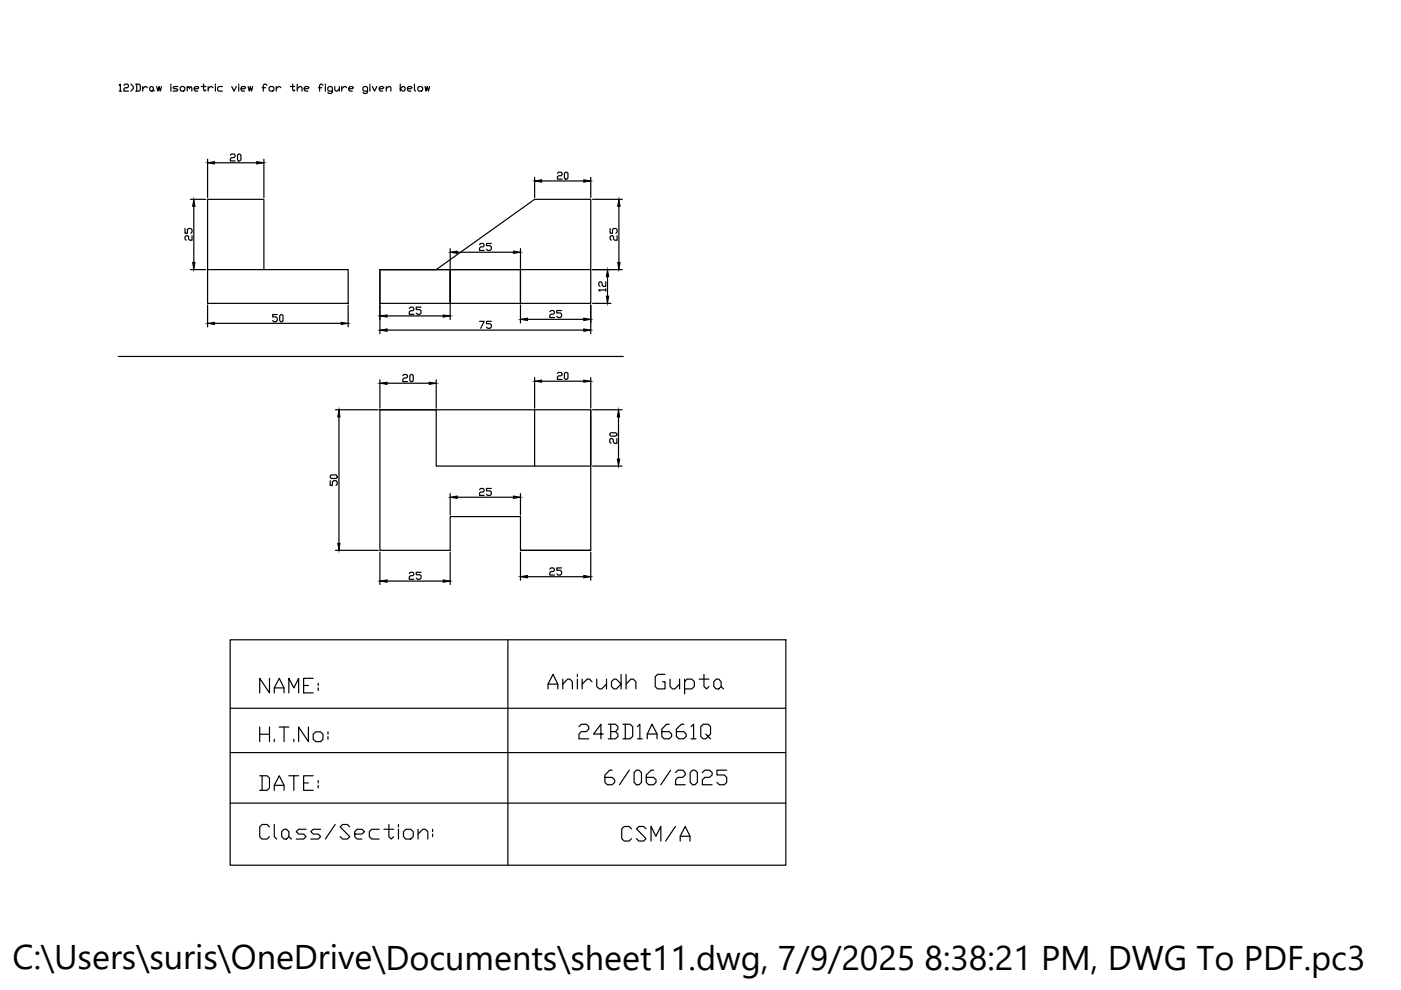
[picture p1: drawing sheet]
<svg xmlns="http://www.w3.org/2000/svg" width="297mm" height="210mm" viewBox="0 0 297 210" stroke-linecap="round" stroke-linejoin="round" font-family="sans-serif">
<!-- layer: 0 -->
<g fill="none" stroke="#000" stroke-width=".25">
<path d="M25.3 18.1l.2-.3v1.5M25.3 19.3h.5M26.3 18.1l.2-.3h.5l.2 .3-.2 .5h-.5l-.2 .2v.5h.9M27.8 17.8l.5 .5v.5l-.5 .5M28.8 17.8h.7l.2 .3v1l-.2 .2h-.7M29 17.8v1.5M30.3 18.3v1M31.2 18.6l-.4-.3-.5 .5M32 18.3h.2l.3 .3v.5l-.3 .2h-.2l-.3-.2v-.5zM32.5 19.1l.2 .2M33.2 18.3l.3 1 .2-1 .3 1 .2-1M36.2 17.8v.3"/>
<path d="M36.2 18.3v1M37.7 18.3h-.8l-.2 .3 .2 .2h.6l.2 .3-.2 .2h-.8M38.4 18.3h.5l.3 .3v.5l-.3 .2h-.5l-.2-.2v-.5zM39.7 18.6l.2-.3 .3 .5M39.7 18.3v1M40.2 18.6l.2-.3 .3 .3v.7M41.2 18.8h.7l.2-.2-.2-.3h-.5l-.2 .3v.5l.2 .2h.5M42.7 18.3h1M43.2 17.8v1.3l.2 .2 .3-.2M44.1 18.3v1M45.2 18.6l-.3-.3h-.3l-.5 .5M45.7 17.8v.3"/>
<path d="M45.7 18.3v1M47.1 18.3h-.7l-.3 .3v.5l.3 .2h.7M49.1 18.3l.5 1 .5-1M50.6 17.8v.3M50.6 18.3v1M51.1 18.8h.7l.3-.2-.3-.3h-.5l-.2 .3v.5l.2 .2h.5M52.6 18.3l.3 1 .2-1 .2 1 .3-1M55.6 18.6h.7M56.6 18.1l-.3-.3h-.2l-.3 .3v1.2M57.1 18.6l.2-.3h.5l.3 .3v.5l-.3 .2h-.5l-.2-.2zM58.6 18.3v1M59.5 18.6l-.2-.3h-.3l-.4 .5"/>
<path d="M61.5 18.3h1M62 17.8v1.3l.3 .2 .2-.2M63 18.8l.5-.5h.3l.2 .3v.7M63 17.8v1.5M64.5 18.8h.8l.2-.2-.2-.3h-.5l-.3 .3v.5l.3 .2h.5M67.5 18.6h.7M68.5 18.1l-.3-.3h-.2l-.2 .3v1.2M69 17.8v.3M69 18.3v1M70.5 19.3h-.7l-.3-.2v-.5l.3-.3h.4l.3 .3v1l-.3 .2h-.4l-.3-.2M71 18.3v.8l.2 .2h.3l.5-.5M72 18.3v1"/>
<path d="M72.5 18.3v1M73.5 18.6l-.3-.3h-.2l-.5 .5M73.9 18.8h.8l.3-.2-.3-.3h-.5l-.3 .3v.5l.3 .2h.5M77.9 19.3h-.7l-.3-.2v-.5l.3-.3h.5l.2 .3v1l-.2 .2h-.5l-.3-.2M78.4 17.8v.3M78.4 18.3v1M78.9 18.3l.5 1 .5-1M80.4 18.8h.7l.3-.2-.3-.3h-.4l-.3 .3v.5l.3 .2h.4M81.9 18.8l.5-.5h.3l.2 .3v.7M81.9 18.3v1M84.9 18.8l.5-.5h.2l.3 .3v.5l-.3 .2h-.2zM84.9 17.8v1.5"/>
<path d="M86.4 18.8h.7l.3-.2-.3-.3h-.5l-.2 .3v.5l.2 .2h.5M87.9 17.8v1.3l.2 .2M88.6 18.6l.2-.3h.6l.2 .3v.5l-.2 .2h-.6l-.2-.2zM90.1 18.3l.2 1 .3-1 .2 1 .3-1M44 33.8v8.1M45.5 34.5h8.9M48.8 32.9l.3-.2h.5l.3 .2v.3l-.3 .2h-.5l-.3 .3v.4h1.1M50.6 32.7h.2l.3 .2v1l-.3 .2h-.2l-.2-.2v-1zM56 33.8v8.1M113.4 37.6v4.3M114.8 38.4h9M118.2 36.8l.2-.3h.5l.3 .3v.2l-.3 .3h-.5l-.2 .2v.5h1"/>
<path d="M119.7 36.8l.2-.3h.3l.2 .3v.9l-.2 .3h-.3l-.2-.3zM125.3 37.6v4.3M39.2 48.4v1.1h.5v-.8l.3-.3h.5l.2 .3v.5l-.2 .3M40.4 57.2h3.2M40.4 42.3h3.2M40.7 50v.9h-.5l-.2-.2v-.5l-.3-.2-.5 .2v.5l.3 .2M41.1 43.7v11.9M44 57.2h29.8v7.1h-29.8zM44 57.2v-14.9h12v14.9M80.5 57.5v13.3M95.4 57.2h14.9v7.1M95.4 52.7v15"/>
<path d="M96.9 53.5h12M101.7 51.9l.2-.3h.5l.2 .3-.2 .4h-.5l-.2 .3v.5h.9M104.2 51.6h-1v.5h.7l.3 .2v.5l-.3 .3h-.5l-.2-.3M110.3 52.7v11.2M125.3 57.2h-44.8v7.1h44.8v-22h-11.9l-20.9 14.9h-12h14.9v7.1M125.6 57.2h6.3M125.6 42.3h6.3M128.4 59.7v1h-.5l-.2-.2v-.5l-.3-.3-.5 .3v.5l.3 .2M128.8 58.6v4.2M129.4 48.4v1.1h.5v-.8l.2-.3h.5l.2 .3v.5l-.2 .3M130.8 50v.9h-.5l-.2-.2v-.5l-.2-.2-.5 .2v.5l.2 .2M131.2 43.7v11.9"/>
<path d="M25.1 75.6h107.1M44 64.7v4.6M45.5 68.6h26.8M58.8 66.7h-1v.5h.7l.3 .3v.5l-.3 .2h-.5l-.2-.2M59.5 66.7l.5 .2v1.1l-.2 .2-.5-.2v-1.1zM73.8 64.7v4.6M82.1 70h41.7M82.1 67h11.9M85.4 79.6l.3-.2h.4l.3 .2v.3l-.3 .3h-.4l-.3 .2v.5h1M86.8 65.4l.2-.3h.5l.2 .3-.2 .5h-.5l-.2 .2v.5h.9M87.2 79.4h.2l.2 .2v1.1l-.2 .2h-.2l-.3-.2v-1.1zM89.3 65.1h-1v.5h.7l.3 .3v.5l-.3 .2h-.5l-.2-.2"/>
<path d="M101.7 68.1h.9l-.7 1.5M104.2 68.1h-1v.5h.7l.3 .3v.5l-.3 .2h-.5l-.2-.2M110.3 64.7v3.8M111.8 67.7h12M116.6 66.1l.2-.3h.5l.2 .3-.2 .5h-.5l-.2 .3v.4h.9M118.2 79.2l.2-.2h.5l.3 .2v.2l-.3 .3h-.5l-.2 .2v.5h1M119.1 65.8h-1v.6h.7l.3 .2v.5l-.3 .2h-.5l-.2-.2M119.7 79.2l.2-.2 .5 .2v1l-.2 .2h-.3l-.2-.2zM125.3 64.7v6.1M125.6 64.3h3.9M128.4 61.5h-1.5l.3 .2M128.4 61.2v.5"/>
<path d="M71.1 86.9h9.1M71.9 88.4v26.8M80.5 86.9h44.8v29.8h-15M80.5 86.9v29.8h14.9v-7.2h14.9v7.2h15M80.5 86.9h12v11.9h20.9M80.5 80.5v6M82.1 81.3h8.9M92.5 80.5v6M113.4 86.9v11.9h11.9v-11.9M113.4 80.1v6.4M114.8 80.8h9M125.3 80.1v6.4"/>
<path d="M125.6 86.9h6.3M125.6 98.8h6.3M129.3 92l.2-.2h1l.3 .4-.3 .3h-1zM130.8 93v1h-.5l-.3-.3v-.5l-.2-.2h-.3l-.2 .2v.5l.2 .3M131.1 88.4v8.9M70 101.9v1h.5v-.7l.2-.3h.5l.3 .3v.5l-.3 .2M70.2 100.7h1l.3 .2v.3l-.3 .2h-1l-.2-.2zM71.1 116.7h9.1M80.5 117.1v6.8M95.4 104.7v4.5M95.4 117.1v6.8M96.9 105.4h12"/>
<path d="M101.7 103.8l.2-.2h.5l.2 .2-.2 .5h-.5l-.2 .2v.5h.9M104.2 103.6h-1v.5h.7l.3 .2v.5l-.3 .2h-.5l-.2-.2M110.3 104.7v4.5M110.3 117.1v5.9M125.3 117.1v5.9M48.8 135.7h117.8v47.7h-117.8zM82.1 123.2h11.9M86.8 121.6l.2-.3h.5l.2 .3-.2 .5h-.5l-.2 .2v.5h.9M89.3 121.3h-1v.5h.7l.3 .3v.5l-.3 .2h-.5l-.2-.2M107.7 135.7v47.7M111.8 122.3h12M116.6 120.7l.2-.3h.5l.2 .3-.2 .5h-.5l-.2 .2v.5h.9"/>
<path d="M119.1 120.4h-1v.5h.7l.3 .3v.5l-.3 .2h-.5l-.2-.2M48.8 150.2h117.8M48.8 159.6h117.8M55.1 154.1v3.1M55.1 155.7h2M57.1 143.8v3.1l-2-3.1v3.1M57.1 154.1v3.1M58.2 146.9v-1l1-2.1 1 2.1v1M58.2 145.9h2M58.2 156.7v.5M59.2 154.1h2M60.2 154.1v3.1"/>
<path d="M61.2 146.9v-3.1l1.1 2.1 1-2.1v3.1M62.3 156.7v.5M64.4 145.3h1M65.4 154.1v3.1l-2.1-3.1v3.1M66.4 143.8h-2v3.1h2M66.4 155.7l.6-.5h1l.5 .5v1l-.5 .5h-1l-.6-.5zM67.5 144.8v.5M67.5 145.9v.5M69.5 155.2v.5M69.5 156.2v.5M48.8 170.3h117.8M55.1 164.5h1.5l.5 .5v2.1l-.5 .5h-1.5"/>
<path d="M55.6 164.5v3.1M57.1 175.3l-.5-.5h-1l-.5 .5v2.1l.5 .5h1l.5-.5M58.2 167.6v-1.1l1-2 1 2v1.1M58.2 174.8v2.6l.5 .5M58.2 166.5h2M59.7 176.3l.5-.5h.5l.5 .5v1.1l-.5 .5h-.5l-.5-.5zM61.2 164.5h2.1M61.2 177.4l.6 .5M62.3 164.5v3.1M64.4 166h1M64.9 175.8h-1.6l-.5 .5 .5 .5h1.1l.5 .6-.5 .5h-1.6M66.4 164.5h-2v3.1h2"/>
<path d="M67.5 165.5v.5M67.5 166.5v.6M68 175.8h-1.6l-.5 .5 .5 .5h1.1l.5 .6-.5 .5h-1.6M71.1 174.8l-2.1 3.1M74.2 175.3l-.6-.5h-1l-.5 .5 2.1 2.1-.6 .5h-1l-.5-.5M75.2 176.8h1.5l.6-.5-.6-.5h-1l-.5 .5v1.1l.5 .5h1M80.4 175.8h-1.6l-.5 .5v1.1l.5 .5h1.6M81.4 175.8h2.1M82.5 174.8v2.6l.5 .5 .5-.5M84.5 174.8v.5M84.5 175.8v2.1M85.5 176.3l.5-.5h1.1l.5 .5v1.1l-.5 .5h-1.1l-.5-.5z"/>
<path d="M88.6 176.8l1-1h.6l.5 .5v1.6M88.6 175.8v2.1M91.7 175.8v.5M91.7 176.8v.6"/>
</g>
<g fill="#000" stroke="#000" stroke-width=".21">
<path d="M44 34.5l1.5-.2v.5zM54.4 34.3l1.6 .2-1.6 .3zM113.4 38.4l1.4-.3v.5zM123.8 38.1l1.5 .3-1.5 .2zM41.1 42.3l.2 1.4h-.5zM40.8 55.6h.5l-.2 1.6zM95.4 53.5l1.5-.3v.5zM108.9 53.2l1.4 .3-1.4 .2zM128.8 57.2l.3 1.4h-.5zM131 55.6h.5l-.3 1.6zM131.2 42.3l.3 1.4h-.5zM44 68.6l1.5-.3v.5z"/>
<path d="M72.3 68.3l1.5 .3-1.5 .2zM80.5 70l1.6-.3v.5zM80.5 67l1.6-.2v.4zM94 66.8l1.4 .2-1.4 .2zM110.3 67.7l1.5-.2v.5zM123.8 69.7l1.5 .3-1.5 .2zM123.8 67.5l1.5 .2-1.5 .3zM128.6 62.8h.5l-.3 1.5zM71.9 86.9l.2 1.5h-.5zM80.5 81.3l1.6-.3v.5zM91 81l1.5 .3-1.5 .2zM113.4 80.8l1.4-.2v.4z"/>
<path d="M123.8 80.6l1.5 .2-1.5 .2zM130.9 97.3h.5l-.3 1.5zM131.1 86.9l.3 1.5h-.5zM71.6 115.2h.5l-.2 1.5zM95.4 105.4l1.5-.2v.5zM108.9 105.2l1.4 .2-1.4 .3zM80.5 123.2l1.6-.2v.5zM94 123l1.4 .2-1.4 .3zM110.3 122.3l1.5-.3v.5zM123.8 122l1.5 .3-1.5 .2z"/>
</g>
<text font-size="7.9" x="115.4" y="148.5">Anirudh Gupta</text>
<text font-size="7.3" x="2.7" y="205.5">C:\Users\suris\OneDrive\Documents\sheet11.dwg, 7/9/2025 8:38:21 PM, DWG To PDF.pc3</text>
<g font-size="6.6">
<text x="121.7" y="158">24BD1A661Q</text>
<text x="127.4" y="167.6">6/06/2025</text>
<text x="130.9" y="179.6">CSM/A</text>
</g>
</svg>
